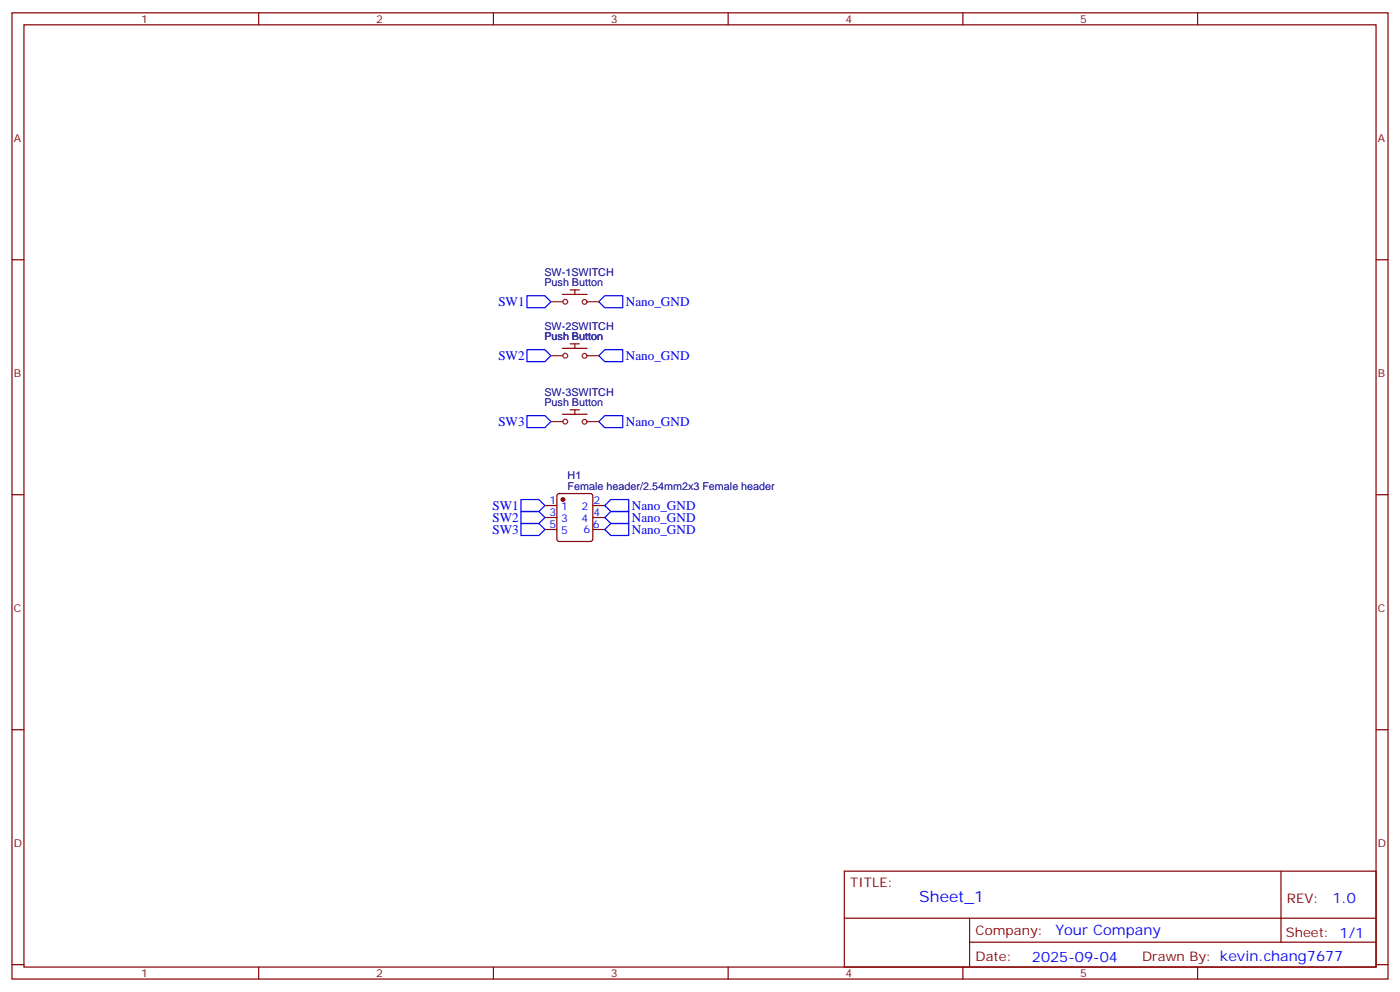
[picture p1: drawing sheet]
<svg xmlns="http://www.w3.org/2000/svg" width="412mm" height="292mm" viewBox="0 0 412 292" stroke-linecap="round" stroke-linejoin="round" font-family="sans-serif">
<g fill="none" stroke="#870000" stroke-width=".35">
<path d="M3.5 3.8h405.4v284.3h-405.4zM7.1 7.3h398.2v277.3h-398.2zM76.2 3.8v3.5M145.3 3.8v3.5M214.5 3.8v3.5M283.6 3.8v3.5M352.8 3.8v3.5M3.5 76.4h3.6M405.3 76.4h3.6M3.5 145.6h3.6M160.5 148.8h3.5M160.5 152.3h3.5"/>
<path d="M160.5 155.8h3.5M164.3 145.4l.4-.2h9.2l.5 .2 .2 .5v12.7l-.2 .5-.5 .2h-9.2l-.5-.2-.2-.5v-12.7zM174.6 148.8h3.6M174.6 152.3h3.6M174.6 155.8h3.6M405.3 145.6h3.6M3.5 214.7h3.6M405.3 214.7h3.6M248.7 256.4h156.6v28.2h-156.6zM377.3 256.4v20.9M248.7 270.2h156.5M285.6 277.3h119.6"/>
<path d="M285.6 270.2v14.1M3.5 283.9h3.6M76.2 284.6v3.5M145.3 284.6v3.5M214.5 284.6v3.5M283.6 284.6v3.5M352.8 284.6v3.5M405.3 283.9h3.6"/>
</g>
<path d="M155.2 87h5.3l1.8 1.8-1.8 1.8h-5.3zM176.4 88.8l1.8-1.8h5.2v3.6h-5.2zM155.2 102.9h5.3l1.8 1.8-1.8 1.7h-5.3zM176.4 104.7l1.8-1.8h5.2v3.5h-5.2zM155.2 122.3h5.3l1.8 1.8-1.8 1.7h-5.3zM176.4 124.1l1.8-1.8h5.2v3.5h-5.2zM153.5 154.1h5.2l1.8 1.7-1.8 1.8h-5.2zM153.5 150.5h5.2l1.8 1.8-1.8 1.8h-5.2zM153.5 147h5.2l1.8 1.8-1.8 1.7h-5.2zM178.2 148.8l1.7-1.8h5.3v3.5h-5.3zM178.2 152.3l1.7-1.8h5.3v3.6h-5.3zM178.2 155.8l1.7-1.7h5.3v3.5h-5.3z" fill="none" stroke="#00f" stroke-width=".35"/>
<path d="M165.7 86.6h7.2M168 85.3h2.7M169.3 85.4v1.3M165.7 102.5h7.2M168 101.2h2.7M169.3 101.2v1.4M165.7 121.9h7.2M168 120.6h2.7M169.3 120.6v1.4" fill="none" stroke="#900" stroke-width=".35"/>
<g fill="none" stroke="#8c2424" stroke-width=".35">
<path d="M162.3 88.8h3.5M172.9 88.8h3.5M162.3 104.7h3.5M172.9 104.7h3.5M162.3 124.1h3.5M172.9 124.1h3.5"/>
<circle cx="166.5" cy="88.8" r=".71"/>
<circle cx="172.2" cy="88.8" r=".71"/>
<circle cx="166.5" cy="104.7" r=".71"/>
<circle cx="172.2" cy="104.7" r=".71"/>
<circle cx="166.5" cy="124.1" r=".71"/>
<circle cx="172.2" cy="124.1" r=".71"/>
</g>
<circle cx="165.8" cy="147" r=".53" fill="#870000" stroke="#870000" stroke-width=".35"/>
<text font-size="4.6" fill="#00f" x="270.8" y="265.4">Sheet_1</text>
<g font-size="4.2" fill="#00f">
<text x="392.5" y="265.6">1.0</text>
<text x="310.9" y="275.2">Your Company</text>
<text x="304" y="283">2025-09-04</text>
</g>
<g font-size="3.9" fill="#00f">
<text x="146.8" y="90.1">SW1</text>
<text x="184.4" y="90">Nano_GND</text>
<text x="146.8" y="105.9">SW2</text>
<text x="184.4" y="105.9">Nano_GND</text>
<text x="146.8" y="125.3">SW3</text>
<text x="184.4" y="125.3">Nano_GND</text>
<text x="145" y="153.6">SW2</text>
<text x="145" y="150">SW1</text>
<text x="186.1" y="150">Nano_GND</text>
<text x="186.1" y="153.5">Nano_GND</text>
<text x="145" y="157.1">SW3</text>
<text x="186.1" y="157.1">Nano_GND</text>
</g>
<g font-size="3.9" fill="#800">
<text x="250.5" y="260.9">TITLE:</text>
<text x="379.1" y="265.6">REV:</text>
<text x="287.4" y="275.1">Company:</text>
<text x="378.7" y="275.8">Sheet: 1/1</text>
<text x="287.4" y="282.8">Date:</text>
<text x="336.4" y="282.9">Drawn By: kevin.chang7677</text>
</g>
<g font-size="3.2" fill="#800">
<text x="41.6" y="6.8">1</text>
<text x="110.8" y="6.8">2</text>
<text x="179.9" y="6.8">3</text>
<text x="249.1" y="6.8">4</text>
<text x="318.2" y="6.8">5</text>
<text x="4.1" y="41.9">A</text>
<text x="405.9" y="41.9">A</text>
<text x="4.1" y="111">B</text>
<text x="405.9" y="111">B</text>
<text x="4.1" y="180.2">C</text>
<text x="405.9" y="180.2">C</text>
<text x="4.1" y="249.3">D</text>
<text x="405.9" y="249.3">D</text>
<text x="41.6" y="287.6">1</text>
<text x="110.8" y="287.6">2</text>
<text x="179.9" y="287.6">3</text>
<text x="249.1" y="287.6">4</text>
<text x="318.2" y="287.6">5</text>
</g>
<g font-size="3.2" fill="#000080">
<text x="160.4" y="81.2">SW-1SWITCH</text>
<text x="160.4" y="84.3">Push Button</text>
<text x="160.4" y="100.1">Push Button</text>
<text x="160.4" y="97">SW-2SWITCH</text>
<text x="160.4" y="119.5">Push Button</text>
<text x="160.4" y="116.4">SW-3SWITCH</text>
<text x="167.2" y="140.9">H1</text>
<text x="167.2" y="144.1">Female header/2.54mm2x3 Female header</text>
</g>
<g font-size="3.2" fill="#00f">
<text x="161.9" y="148.4">1</text>
<text x="174.8" y="148.4">2</text>
<text x="161.9" y="151.9">3</text>
<text x="161.9" y="155.5">5</text>
<text x="165.3" y="150.2">1</text>
<text x="165.3" y="153.7">3</text>
<text x="171.3" y="150.2">2</text>
<text x="171.3" y="153.7">4</text>
<text x="174.6" y="155.5">6</text>
<text x="174.8" y="151.9">4</text>
<text x="165.3" y="157.2">5</text>
<text x="171.9" y="156.9">6</text>
</g>
</svg>
